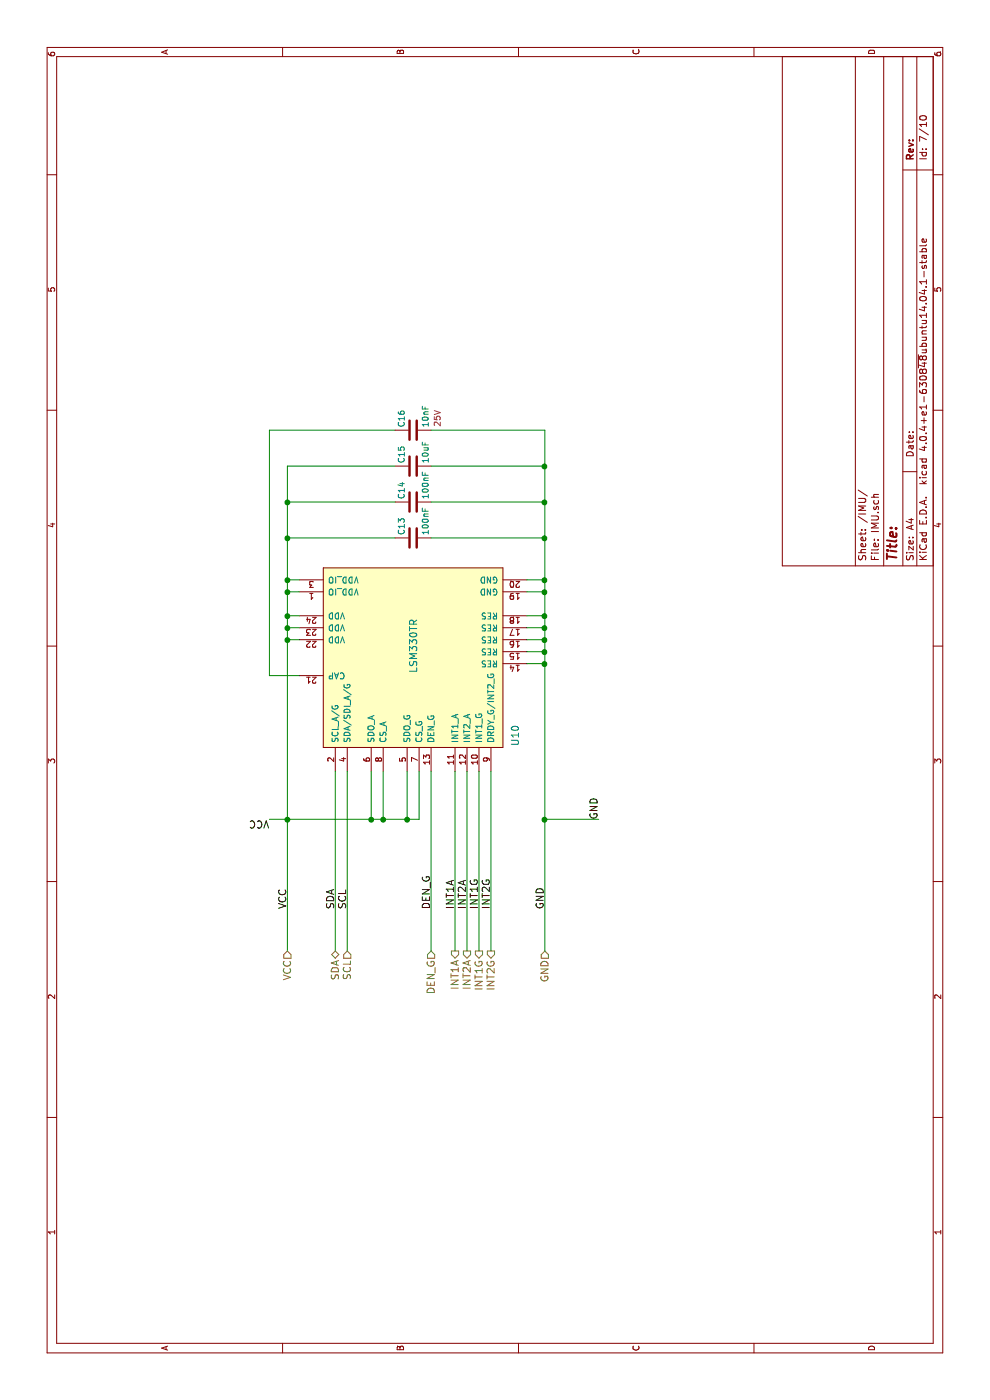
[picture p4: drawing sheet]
EESchema Schematic File Version 2
LIBS:power
LIBS:device
LIBS:transistors
LIBS:conn
LIBS:linear
LIBS:regul
LIBS:74xx
LIBS:cmos4000
LIBS:adc-dac
LIBS:memory
LIBS:xilinx
LIBS:microcontrollers
LIBS:dsp
LIBS:microchip
LIBS:analog_switches
LIBS:motorola
LIBS:texas
LIBS:intel
LIBS:audio
LIBS:interface
LIBS:digital-audio
LIBS:philips
LIBS:display
LIBS:cypress
LIBS:siliconi
LIBS:opto
LIBS:atmel
LIBS:contrib
LIBS:valves
LIBS:Vishay
LIBS:tc4427
LIBS:stm32
LIBS:Silicon_Labs
LIBS:sct2932
LIBS:phototransistor
LIBS:mpu-6050
LIBS:microchip_KP
LIBS:mcp16301
LIBS:lm3429
LIBS:Linear_Technology
LIBS:Kinetis
LIBS:Infineon
LIBS:hc06
LIBS:device_KP
LIBS:Analog_Devices
LIBS:74XX_KP
LIBS:74hc164
LIBS:Zilog
LIBS:Xicor
LIBS:video
LIBS:ttl_ieee
LIBS:transf
LIBS:switches
LIBS:supertex
LIBS:stm8
LIBS:silabs
LIBS:sensors
LIBS:rfcom
LIBS:relays
LIBS:references
LIBS:pspice
LIBS:Power_Management
LIBS:powerint
LIBS:Oscillators
LIBS:onsemi
LIBS:nxp_armmcu
LIBS:nordicsemi
LIBS:msp430
LIBS:motor_drivers
LIBS:microchip_pic32mcu
LIBS:microchip_pic18mcu
LIBS:microchip_pic16mcu
LIBS:microchip_pic12mcu
LIBS:microchip_pic10mcu
LIBS:microchip_dspic33dsc
LIBS:maxim
LIBS:logo
LIBS:Lattice
LIBS:ir
LIBS:hc11
LIBS:graphic
LIBS:gennum
LIBS:ftdi
LIBS:ESD_Protection
LIBS:elec-unifil
LIBS:diode
LIBS:dc-dc
LIBS:cmos_ieee
LIBS:brooktre
LIBS:analog_devices
LIBS:Altera
LIBS:actel
LIBS:ac-dc
LIBS:74xgxx
LIBS:ST
LIBS:NXP
LIBS:warsztaty
LIBS:kabot2-cache
EELAYER 25 0
EELAYER END
$Descr A4 11693 8268
encoding utf-8
Sheet 7 10
Title ""
Date ""
Rev ""
Comp ""
Comment1 ""
Comment2 ""
Comment3 ""
Comment4 ""
$EndDescr
$Comp
L LSM330TR U10
U 1 1
P 6250 3500
F 0 "U10" H 5550 2700 60  0000 C CNN
F 1 "LSM330TR" H 6300 3550 60  0000 C CNN
F 2 "libraries:LGA24" H 6150 3500 60  0001 C CNN
F 3 "" H 6150 3500 60  0001 C CNN
	1    6250 3500
	1    0    0    -1  
$EndComp
Text Label 4100 2800 0    60   ~ 0
SDA
Wire Wire Line
	3750 2800 5250 2800
Wire Wire Line
	3750 2900 5250 2900
Text Label 4100 2900 0    60   ~ 0
SCL
Wire Wire Line
	6150 4400 6150 4550
Wire Wire Line
	3750 4550 8100 4550
Wire Wire Line
	4850 4550 4850 5000
Wire Wire Line
	6750 4400 6750 4550
Connection ~ 6750 4550
Wire Wire Line
	6550 4400 6550 4550
Connection ~ 6550 4550
Wire Wire Line
	6450 4400 6450 4550
Connection ~ 6450 4550
Wire Wire Line
	6350 4400 6350 4550
Connection ~ 6350 4550
Wire Wire Line
	6250 4400 6250 4550
Connection ~ 6250 4550
Connection ~ 6850 4550
Text Label 4850 5000 0    60   ~ 0
GND
Wire Wire Line
	6350 2500 6350 2400
Wire Wire Line
	3750 2400 7800 2400
Wire Wire Line
	6850 2400 6850 2500
Wire Wire Line
	6750 2500 6750 2400
Connection ~ 6750 2400
Wire Wire Line
	6550 2500 6550 2400
Connection ~ 6550 2400
Wire Wire Line
	6450 2500 6450 2400
Connection ~ 6450 2400
Connection ~ 6850 2400
Text Label 4850 2250 1    60   ~ 0
VCC
$Comp
L C C13
U 1 1
P 7200 3450
F 0 "C13" H 7225 3550 50  0000 L CNN
F 1 "100nF" H 7225 3350 50  0000 L CNN
F 2 "Capacitors_SMD:C_0603_HandSoldering" H 7238 3300 50  0001 C CNN
F 3 "" H 7200 3450 50  0000 C CNN
	1    7200 3450
	1    0    0    -1  
$EndComp
Wire Wire Line
	7200 2400 7200 3300
Connection ~ 7200 2400
Wire Wire Line
	7200 4550 7200 3600
Connection ~ 7200 4550
Wire Wire Line
	6050 2500 6050 2250
Wire Wire Line
	6050 2250 8100 2250
Wire Wire Line
	8100 2250 8100 3300
$Comp
L C C16
U 1 1
P 8100 3450
F 0 "C16" H 8125 3550 50  0000 L CNN
F 1 "10nF" H 8125 3350 50  0000 L CNN
F 2 "Capacitors_SMD:C_0603_HandSoldering" H 8138 3300 50  0001 C CNN
F 3 "" H 8100 3450 50  0000 C CNN
F 4 "25V" H 8200 3250 50  0000 C CNN "Voltage"
	1    8100 3450
	1    0    0    -1  
$EndComp
Wire Wire Line
	8100 4550 8100 3600
$Comp
L C C15
U 1 1
P 7800 3450
F 0 "C15" H 7825 3550 50  0000 L CNN
F 1 "10uF" H 7825 3350 50  0000 L CNN
F 2 "Capacitors_SMD:C_1206_HandSoldering" H 7838 3300 50  0001 C CNN
F 3 "" H 7800 3450 50  0000 C CNN
	1    7800 3450
	1    0    0    -1  
$EndComp
Wire Wire Line
	7800 2400 7800 3300
Wire Wire Line
	7800 3600 7800 4550
Connection ~ 7800 4550
$Comp
L C C14
U 1 1
P 7500 3450
F 0 "C14" H 7525 3550 50  0000 L CNN
F 1 "100nF" H 7525 3350 50  0000 L CNN
F 2 "Capacitors_SMD:C_0603_HandSoldering" H 7538 3300 50  0001 C CNN
F 3 "" H 7500 3450 50  0000 C CNN
	1    7500 3450
	1    0    0    -1  
$EndComp
Wire Wire Line
	7500 2400 7500 3300
Wire Wire Line
	7500 4550 7500 3600
Connection ~ 7500 4550
Connection ~ 7500 2400
Wire Wire Line
	5250 3100 4850 3100
Wire Wire Line
	4850 3400 5250 3400
Wire Wire Line
	4850 3500 5250 3500
Wire Wire Line
	5250 3200 4850 3200
Connection ~ 4850 3200
Connection ~ 4850 3400
Connection ~ 6350 2400
Connection ~ 4850 3100
Connection ~ 4850 2400
Wire Wire Line
	4850 2250 4850 3500
Connection ~ 6150 4550
Wire Wire Line
	6850 4400 6850 4550
Wire Wire Line
	3750 4100 5250 4100
Wire Wire Line
	3750 4000 5250 4000
Wire Wire Line
	3750 3900 5250 3900
Wire Wire Line
	3750 3800 5250 3800
Text Label 4100 3800 0    60   ~ 0
INT1A
Text Label 4100 3900 0    60   ~ 0
INT2A
Text Label 4100 4000 0    60   ~ 0
INT1G
Text Label 4100 4100 0    60   ~ 0
INT2G
Wire Wire Line
	3750 3600 5250 3600
Text Label 4100 3600 0    60   ~ 0
DEN_G
Text Label 4100 2400 0    60   ~ 0
VCC
Connection ~ 4850 4550
Text Label 4100 4550 0    60   ~ 0
GND
Text HLabel 3750 2400 0    60   Input ~ 0
VCC
Text HLabel 3750 2800 0    60   BiDi ~ 0
SDA
Text HLabel 3750 2900 0    60   Input ~ 0
SCL
Text HLabel 3750 3600 0    60   Input ~ 0
DEN_G
Text HLabel 3750 3800 0    60   Output ~ 0
INT1A
Text HLabel 3750 3900 0    60   Output ~ 0
INT2A
Text HLabel 3750 4000 0    60   Output ~ 0
INT1G
Text HLabel 3750 4100 0    60   Output ~ 0
INT2G
Text HLabel 3750 4550 0    60   Input ~ 0
GND
$EndSCHEMATC
